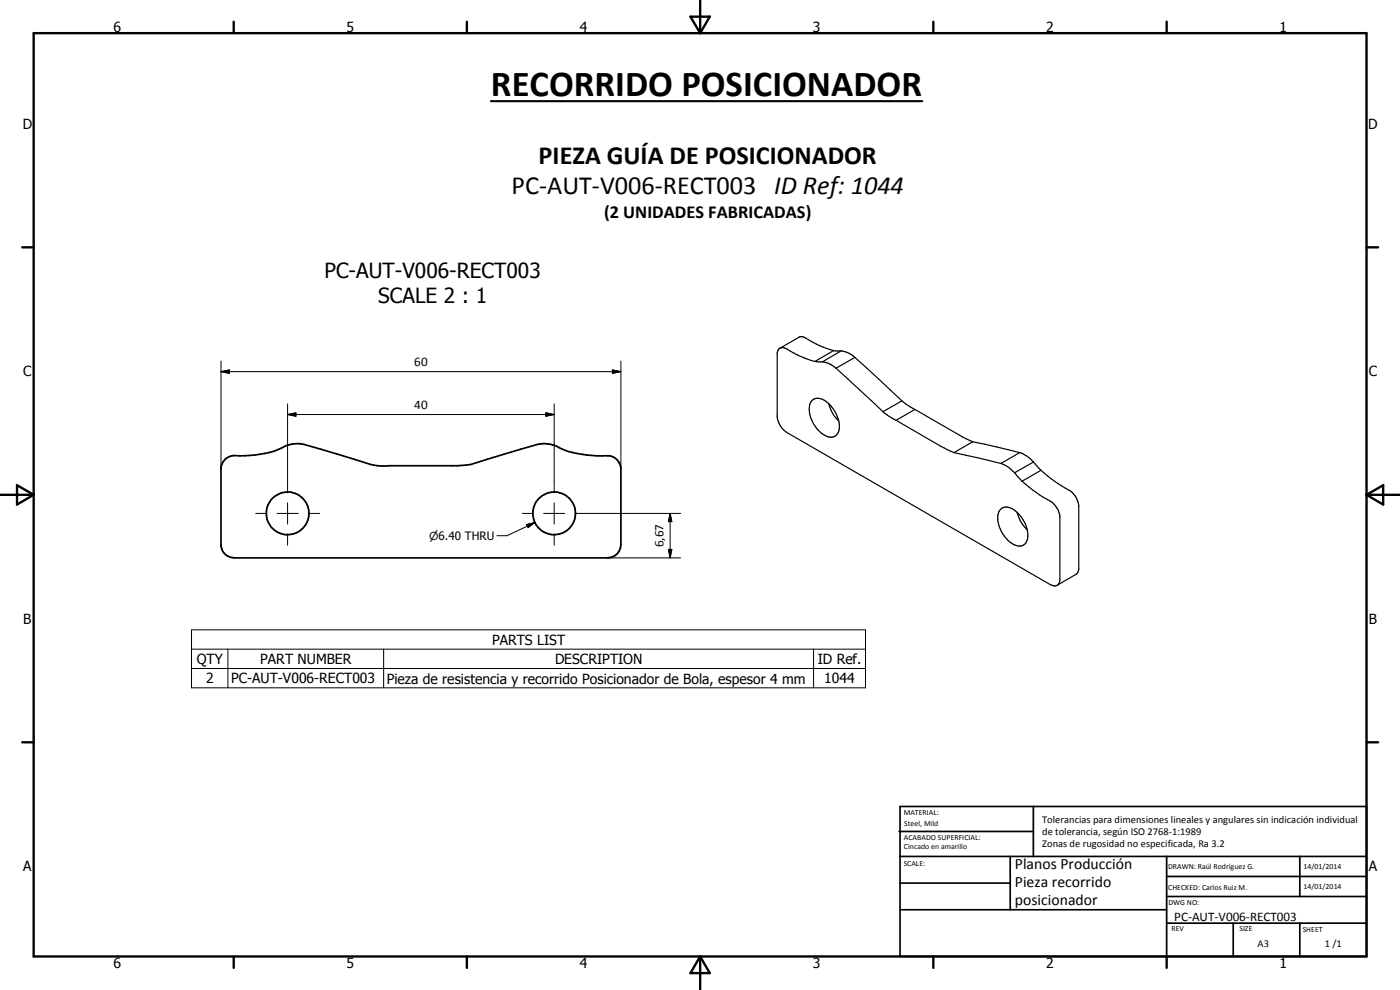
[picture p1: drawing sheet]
<svg xmlns="http://www.w3.org/2000/svg" width="420mm" height="297mm" viewBox="0 0 420 297" stroke-linecap="round" stroke-linejoin="round" font-family="sans-serif">
<g fill="none" stroke="#000" stroke-width=".51">
<path d="M67.6 137.8l.7-.5 1.3-.5a34.2 34.2 0 0 0 17.1-3.3l2.6-.4 2 .2 19.9 6.1 1.9 .3h24.1a24.3 24.3 0 0 0 9.1-1.9l15-4.5a9.5 9.5 0 0 1 7.3 1.4 36.3 36.3 0 0 0 14.4 2.1 4.2 4.2 0 0 1 3.3 3.9v22.7a4 4 0 0 1-4 4h-112a4 4 0 0 1-4-3.6v-23.5l.4-1.4zM269.8 249.5h40.3M270.1 242h140v45h-140zM270.1 257h140M303.2 257v16M310.1 242v15M350.1 257v30M390.1 257v12M270.1 265h33.1M270.1 273h80M350.1 277h60M350.1 269h60"/>
<path d="M350.1 263h60M370.1 277v10M390.1 277v10"/>
<circle cx="86.3" cy="154" r="6.4"/>
<circle cx="166.3" cy="154" r="6.4"/>
</g>
<g fill="none" stroke="#000" stroke-width=".35">
<path d="M234.1 104.5l5.9-3.4 1.5 .2a30.9 30.9 0 0 0 8.7 3.9M244.5 108.5a43.6 43.6 0 0 1-9.3-4.2 1.58 1.58 0 0 0-2 1.6v19.3a6.8 6.8 0 0 0 2.8 4.5l79.2 45.7a1.71 1.71 0 0 0 1.9 .3 1.71 1.71 0 0 0 1-1.5v-19.3a7.2 7.2 0 0 0-5.1-5.8l-3.2-2.2-3.1-2.5M244.5 108.5l2.3 .1M246.8 108.6a6.9 6.9 0 0 1 4.1 1.9M250.2 105.2l2.2 .1M250.2 105.2l-5.7 3.3M250.9 110.5l14.1 13M252.4 105.3a7.4 7.4 0 0 1 4.2 1.9M252.4 105.3l-5.6 3.3M256.6 107.2l14.1 13.1M256.6 107.2l-5.7 3.3M243.6 120.3a2.98 2.98 0 0 1 4.1 0 9.2 9.2 0 0 1 4 9.2 2.66 2.66 0 0 1-4.4 1 9.7 9.7 0 0 1-4.4-7.3l.1-1.9z"/>
<path d="M248.7 121.1a11 11 0 0 0 3 5.2M265 123.5l1.9 1.5 2 1.1M268.9 126.1l13.5 7.8 3.9 1.9M270.7 120.3l3.9 2.6M270.7 120.3l-5.7 3.2M274.6 122.9l14.4 8.3 2.9 1.3M274.6 122.9l-5.7 3.2M286.3 135.8l14.1 3.3M291.9 132.5l14.1 3.3M291.9 132.5l-5.6 3.3M300.4 139.1l2.3 1.2 1.8 1.6M306 135.8a10.1 10.1 0 0 1 4.2 2.8"/>
<path d="M306 135.8l-5.6 3.3M310.2 138.6l2.2 2.5M310.2 138.6l-5.7 3.3M300.2 153a2.92 2.92 0 0 1 4.1 0 9.1 9.1 0 0 1 3.9 9.2 2.65 2.65 0 0 1-4.3 1 9.6 9.6 0 0 1-4.4-8.8zM304.5 141.9l2.2 2.5M305.3 153.8a10.9 10.9 0 0 0 3 5.2M312.4 141.1a54.3 54.3 0 0 0 9.4 6.6 6.5 6.5 0 0 1 2 3.9l-.1 19.6-.6 1-5.8 3.4M312.4 141.1l-5.7 3.3"/>
</g>
<g fill="none" stroke="#000" stroke-width=".71">
<path d="M10.1 9.9h400v277.1h-400zM70.1 6.5v3.4M140.1 6.5v3.4M207.2 5h5.8l-2.9 4.9zM210.1 0v9.9M280.1 6.5v3.4M350.1 6.5v3.4M6.7 74.2h3.4M410.1 74.2h3.5M.1 148.5h10M5.1 145.6l5 2.9-5 2.9zM410.1 148.5h10"/>
<path d="M410.1 148.5l5-2.9v5.8zM6.7 222.7h3.4M410.1 222.7h3.5M70.1 287v3.4M140.1 287v3.4M210.1 287v10M210.1 287l2.9 5h-5.8zM280.1 287v3.4M350.1 287v3.4"/>
</g>
<g fill="none" stroke="#000" stroke-width=".3">
<path d="M66.3 111.5l2.5-.5v1zM66.3 111.5h120M66.3 108.3v32.4M183.8 111l2.5 .5-2.5 .5zM186.3 108.3v32.4M86.3 124.4l2.5-.5v1zM86.3 121.2v26.7M86.3 124.4h80M163.8 123.9l2.5 .5-2.5 .5zM166.3 121.2v26.7M76.7 154.1h3.5M83.1 154.1h6.4"/>
<path d="M86.3 150.9v6.3M92.5 154.1h3.4M156.7 154.1h3.4M158.1 157.4l2.4-.6-2 1.5zM160.5 156.8l-8.4 3.9h-3M163.1 154.1h6.4M166.3 150.9v6.3M172.5 154.1h31.8M201.1 154.1l.5 2.4h-1zM201.1 154.1v13.3M86.3 160.2v3.4M166.3 160.2v3.4"/>
<path d="M182.3 167.4h22M200.6 164.8h1l-.5 2.6zM57.5 189h202.2v17.4h-202.2zM57.5 194.8h202.2M68.4 194.8v11.6M115.1 194.8v11.6M244.2 194.8v11.6M57.5 200.6h202.2"/>
</g>
<path d="M66.3 111.5l2.5-.5v1zM183.8 111l2.5 .5-2.5 .5zM86.3 124.4l2.5-.5v1zM163.8 123.9l2.5 .5-2.5 .5zM158.1 157.4l2.4-.6-2 1.5zM201.1 154.1l.5 2.4h-1zM200.6 164.8h1l-.5 2.6z" fill="#000"/>
<path d="M147.4 30.4h129.4" fill="none" stroke="#000" stroke-width=".63"/>
<text font-size="11" x="147.4" y="28.8">RECORRIDO POSICIONADOR</text>
<g font-size="7.9">
<text x="161.7" y="49.2">PIEZA GUÍA DE POSICIONADOR</text>
<text x="153.5" y="58.3">PC-AUT-V006-RECT003 ID Ref: 1044</text>
</g>
<g font-size="6.3">
<text x="97.4" y="83.3">PC-AUT-V006-RECT003</text>
<text x="113.5" y="90.8">SCALE 2 : 1</text>
</g>
<text font-size="5.5" x="181.3" y="65.3">(2 UNIDADES FABRICADAS)</text>
<g font-size="4.7">
<text x="304.6" y="260.8">Planos Producción</text>
<text x="304.6" y="266.2">Pieza recorrido</text>
<text x="304.6" y="271.6">posicionador</text>
</g>
<g font-size="4.2">
<text x="34" y="9.6">6</text>
<text x="104" y="9.6">5</text>
<text x="174" y="9.6">4</text>
<text x="244" y="9.6">3</text>
<text x="314" y="9.6">2</text>
<text x="384" y="9.6">1</text>
<text x="6.8" y="38.7">D</text>
<text x="410.6" y="38.7">D</text>
<text x="7" y="112.9">C</text>
<text x="410.8" y="112.9">C</text>
<text x="7" y="187.1">B</text>
<text x="410.8" y="187.1">B</text>
<text x="147.7" y="193.5">PARTS LIST</text>
<text x="59" y="199.3">QTY</text>
<text x="78.1" y="199.2">PART NUMBER</text>
<text x="166.6" y="199.3">DESCRIPTION</text>
<text x="245.4" y="199.3">ID Ref.</text>
<text x="61.8" y="205.1">2</text>
<text x="69.3" y="205.1">PC-AUT-V006-RECT003</text>
<text x="116.1" y="205.1">Pieza de resistencia y recorrido Posicionador de Bola, espesor 4 mm</text>
<text x="247.4" y="205.1">1044</text>
<text x="7" y="261.4">A</text>
<text x="410.8" y="261.4">A</text>
<text x="34" y="290.4">6</text>
<text x="104" y="290.4">5</text>
<text x="174" y="290.4">4</text>
<text x="244" y="290.4">3</text>
<text x="314" y="290.4">2</text>
<text x="384" y="290.4">1</text>
</g>
<g font-size="3.9">
<text x="124.3" y="109.9">60</text>
<text x="124.3" y="122.9">40</text>
<text x="199.1" y="164.2" transform="rotate(-90 199.1 164.2)">6,67</text>
<text x="352.4" y="276.3">PC-AUT-V006-RECT003</text>
</g>
<text font-size="3.3" x="128.8" y="162">n6.40 THRU</text>
<g font-size="3.1">
<text x="312.7" y="246.8">Tolerancias para dimensiones lineales y angulares sin indicación individual</text>
<text x="312.7" y="250.4">de tolerancia, según ISO 2768-1:1989</text>
<text x="312.7" y="254">Zonas de rugosidad no especificada, Ra 3.2</text>
<text x="377.4" y="284.1">A3</text>
<text x="397.6" y="284.2">1 /1</text>
</g>
<g font-size="2.4">
<text x="271.2" y="244.4">MATERIAL:</text>
<text x="271.3" y="252">ACABADO SUPERFICIAL:</text>
<text x="271.4" y="247.9">Steel, Mild</text>
<text x="271.3" y="254.6">Cincado en amarillo</text>
<text x="271.2" y="259.7">SCALE:</text>
<text x="350.6" y="260.8">DRAWN: Raúl Rodríguez G.</text>
<text x="391.2" y="260.6">14/01/2014</text>
<text x="350.6" y="267">CHECKED: Carlos Ruiz M.</text>
<text x="391.2" y="266.7">14/01/2014</text>
<text x="350.6" y="271.4">DWG NO:</text>
<text x="351.6" y="279.3">REV</text>
<text x="372" y="279.4">SIZE</text>
<text x="391" y="279.6">SHEET</text>
</g>
</svg>
